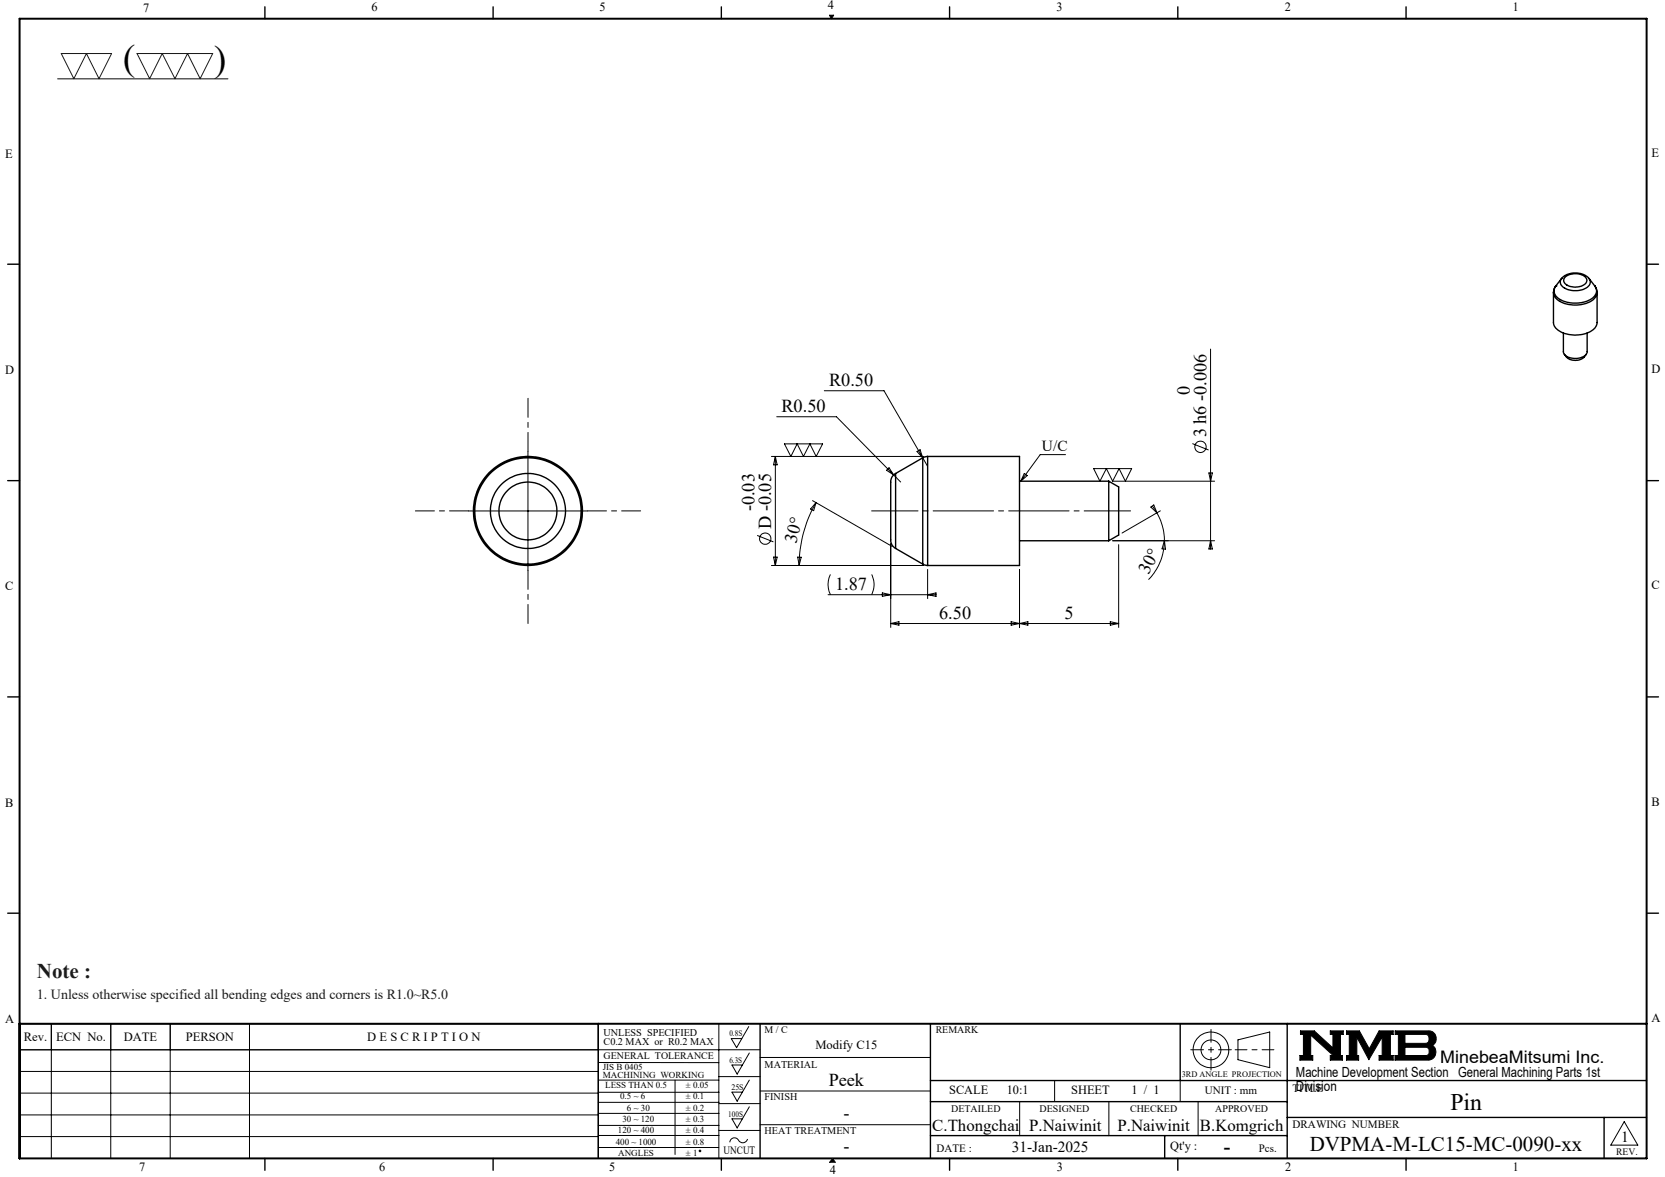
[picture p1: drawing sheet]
<svg xmlns="http://www.w3.org/2000/svg" width="420mm" height="297mm" viewBox="0 0 420 297" stroke-linecap="round" stroke-linejoin="round" font-family="sans-serif">
<g fill="none" stroke="#000" stroke-width=".25">
<path d="M14.5 19.9h43M209.2 3.8h1.1l-.6 .9zM207.9 98.6h15.1l11 19.1M305.4 88.1v50.4M133.2 113.9v30M194.6 115.2h38.4M195.6 115.2v27.5M195.6 115.2l.4 2.1h-.9zM195.9 105.2h15.1l14.4 14.6M197.9 112h9.6l-1.6 3.2-1.6-3.2-1.6 3.2-1.6-3.2-1.6 3.2zM223.6 118.7l.7-.7 1.1 1.8zM225.4 119.8l1.8 1.8"/>
<path d="M231.3 113.9l.8-.4 .7 2zM258.4 119.5l.7 .5-1.6 1.4zM268.8 114.7h-6.4l-4.9 6.7M275.9 118.2h9.6l-1.6 3.2-1.6-3.2-1.6 3.2-1.6-3.2-1.6 3.2zM300.8 111.9l4.1 1.7M304.9 119.3h.9l-.4 2.1zM118.2 128.9h30M191 135.1l4.1 1.6M205 126.3l20.1 11.6M205.8 126.8a31.9 31.9 0 0 0-4.2 15.9M205.8 126.8l-.6 2.1-.7-.5zM224.7 137.2v21.1"/>
<path d="M280.7 121.4h25.7M282.2 137.4v20.9M290.3 127.9l.7-.5 .9 2zM290.7 127.7l1.2 1.7M291.9 129.4l1.1 2.6a13 13 0 0 1 .7 4.5M292.7 128.9l-9.7 5.6M293.7 136.5a14.2 14.2 0 0 1-4 9.8M293.7 136.5l.3 2.1-.9-.1zM305.4 136.5l.4 2h-.9zM306.4 136.5h-25.7M194.6 142.7h38.4M195.1 140.6h.9l-.4 2.1z"/>
<path d="M201.2 140.6h.9l-.5 2.1zM208.9 150.1h27.2M209.5 145l-.4 .9-.2 1.4 .2 1.8 .4 1M219.9 145l.3 .9a5.7 5.7 0 0 1-.3 4.2M222.6 149.6l2.1 .5-2.1 .4zM224.7 157.3h57.5M224.7 157.3l2.1-.4v.9zM234 143.7v7.4M234 150.1l2.1-.5v.9zM255.1 156.9l2.1 .4-2.1 .5zM257.2 143.7v14.6M257.2 157.3l2.1-.4v.9z"/>
<path d="M280.1 156.9l2.1 .4-2.1 .5zM12.9 258.3v34M27.9 258.3v34M42.9 258.3v34M62.9 258.3v34M150.9 258.4h-146v6.5h186.8M150.9 258.3v34M181.3 258.3v34M188.9 259l-3.1 5.4-1.3-2.3h2.6M4.9 270.4h146M4.9 275.8h146M150.9 278.2h30.4"/>
<path d="M150.9 275.6h30.4M150.9 272.6h30.4M150.9 268.1h30.4M170.3 272.6v18.7M181.3 271.7h10.4M181.3 278.5h10.4M189 279.3l-3.1 5.3-1.3-2.3h2.7M189 265.7l-3.1 5.3-1.3-2.3h2.7M189 272.6l-3.1 5.3-1.3-2.3h2.7M191.7 266.8h43M191.7 275.3h43M257.2 278v8.6"/>
<path d="M266 272.7v5.3M279.7 278v8.6M297.7 272.7v5.3M302.2 278v8.6M312.3 262.4l8-2v9l-8-2zM328 260.1h3.5l4.7 4.3v-3.4h-.6v-.9h3.2v.9h-.7v5.3h.5v1.2h-3v-1.2h.7l-5.7-5.1v5.1h.6v1.2h-3.3v-1.2h.9v-5.3h-.8zM339.7 260.1h3.2l2.5 4.6 2.5-4.6h3.5v.9h-.7v5.3h.7v1.2h-3.5v-1.2h.8v-4.6l-3.4 5.7-3-5.7v4.6h.4v1.2h-3v-1.2h.7v-5.3h-.7zM351.9 260.1h8.4a1.97 1.97 0 0 1 1.9 1.5 1.97 1.97 0 0 1-.9 2.2 2.03 2.03 0 0 1 .8 2.2 2.03 2.03 0 0 1-1.8 1.5h-8.4v-1.2h.8v-5.3h-.8zM354.4 261h5.4l.6 .5v1.2l-.4 .5-.3 .1h-5.3zM354.4 264.3h5.4l.6 .4 .1 1a.79 .79 0 0 1-.8 .6h-5.3zM4.9 281.3h146M4.9 286.8h146"/>
<path d="M150.9 280.9h30.4M150.9 286.5h30.4M150.9 284h30.4M150.9 289.6h30.4M181.3 285.3h10.4M188.6 287.4a1.29 1.29 0 0 1-1.2 1 1.29 1.29 0 0 1-1.3-.9 1.14 1.14 0 0 0-1.3-.3 1.14 1.14 0 0 0-.7 1.1M191.7 283.8h43M210 292.3l.7 1M409.7 283l3.4 6h-6.8z"/>
<circle cx="302.8" cy="112.7" r="1.44"/>
<circle cx="193" cy="135.9" r="1.44"/>
<circle cx="305.5" cy="264.9" r="2.51"/>
<circle cx="305.5" cy="264.9" r="4.5"/>
<circle cx="176.6" cy="290.4" r=".2"/>
</g>
<path d="M311.6 264.9h9.7" fill="none" stroke="#000" stroke-width=".25" stroke-dasharray="15.2 1.3 1.3 1.3" stroke-dashoffset="12.3"/>
<path d="M305.5 259.8v10.2M300.4 264.9h10.2" fill="none" stroke="#000" stroke-width=".25" stroke-dasharray="15.2 1.3 1.3 1.3" stroke-dashoffset="12"/>
<g fill="none" stroke="#000" stroke-width=".35">
<path d="M66.8 1.7v3M124.4 1.7v3M182 1.7v3M239.5 1.7v3M297.1 1.7v3M354.7 1.7v3M1.9 66.7h3M391.9 73.8v7.6a4.1 4.1 0 0 0 3.9 3 6.8 6.8 0 0 0 6.8-2l.3-.9v-7.7M391.9 73.8a3.7 3.7 0 0 0 3.5 3 7.4 7.4 0 0 0 7.1-1.9l.4-1.1M392.5 72.1l-.5 .8-.1 .9M392.5 72.1h.1M392.5 72.1a2.32 2.32 0 0 0 1.3 3.6 7.8 7.8 0 0 0 8.4-1l.5-1-.1-1-.3-.6"/>
<path d="M393.9 70.3a5 5 0 0 1 6.9 0M393.9 70.3h.1M393.9 70.3a1.7 1.7 0 0 0 1.2 2.6 5.2 5.2 0 0 0 5.8-1l.2-.9-.3-.7M393.9 70.3l-1.4 1.8M394.8 70a3.9 3.9 0 0 1 5.4 .4 1.63 1.63 0 0 1-1.6 1.9 3.3 3.3 0 0 1-4.2-1.4zM400.8 70.3l1.5 1.8M402.3 72.1l.4 .7 .2 1M415.4 66.7h3M394.4 84v4.7a2.55 2.55 0 0 0 2.9 1.7 2.73 2.73 0 0 0 3.1-1.7v-4.7M394.6 89.4l.5 .7a3.3 3.3 0 0 0 4.5 0l.5-.7M225.9 119.5a3.1 3.1 0 0 0-1.2 3.3v10.3a11.8 11.8 0 0 0 .3 4.4l.9 .9M225.9 119.5v18.9"/>
<path d="M232.8 115.5v26.8M232.8 115.5l-6.9 4M234 115.2l-1.2 .3M234 115.2h23.2v27.5h-23.2M234 115.2v27.5M1.9 121.3h3M225.9 138.4l6.9 3.9M257.2 121.4h22.5M257.2 136.5h22.5M279.7 121.4l2.5 1.5v12.1l-2.5 1.5M279.7 121.4v15.1M415.4 121.3h3"/>
<path d="M232.8 142.3l1.2 .4M1.9 175.9h3M415.4 175.9h3M1.9 230.4h3M415.4 230.4h3M150.9 258.3v34M191.7 258.3v34M234.7 258.3v34M297.7 258.3v14.4M324.7 258.3v34M234.7 272.7h180.7M234.7 278h90"/>
<path d="M66.8 292.3v3M124.4 292.3v3M182 292.3v3M234.7 286.6h90M239.5 292.3v3M293.8 286.6v5.7M297.1 292.3v3M324.7 282h90.7M354.7 292.3v3M404.6 282v10.3"/>
<circle cx="133.2" cy="128.9" r="9.5"/>
<circle cx="133.2" cy="128.9" r="13.8"/>
<circle cx="133.2" cy="128.9" r="7.3"/>
<circle cx="133.2" cy="128.9" r="13.4"/>
</g>
<path d="M4.9 4.7h410.5v287.6h-410.5zM4.9 258.3h410.5" fill="none" stroke="#000" stroke-width=".5"/>
<path d="M210 292.3l-.7 1h1.4" fill="none" stroke="#00f" stroke-width=".25"/>
<g fill="#000">
<path d="M210 292.3l.7 1h-1.4z"/>
<path d="M209.2 3.8l.5 .9 .6-.9zM328 260.1v.9h.8v5.3h-.9v1.2h3.3v-1.2h-.6v-5.1l5.7 5.1h-.7v1.2h3v-1.2h-.5v-5.3h.7v-.9h-3.2v.9h.6v3.4l-4.7-4.3zM351.9 260.1v.9h.8v5.3h-.8v1.2h8.6l.7-.2 .6-.5 .4-.8v-.8l-.3-.8-.6-.6 .8-.8 .2-1.3-.5-.9-.5-.5-.6-.2zM354.4 264.3h5.4l.6 .4 .1 1-.6 .6h-5.5zM354.4 261l5.5 .1 .5 .5v1.1l-.3 .5-.3 .1h-5.4zM339.7 260.1v.9h.7v5.3h-.7v1.2h3v-1.2h-.4v-4.6l3 5.7 3.4-5.7v4.6h-.8v1.2h3.5v-1.2h-.7v-5.3h.7v-.9h-3.5l-2.5 4.6-2.5-4.6z" fill-rule="evenodd"/>
</g>
<path d="M133.2 113.9v-13.4M118.2 128.9h-13.4M148.2 128.9h13.4M133.2 143.9v13.4" fill="none" stroke="#000" stroke-width=".25" stroke-dasharray="15.2 1.3 1.3 1.3" stroke-dashoffset="10.4"/>
<path d="M219.9 128.9h65.3" fill="none" stroke="#000" stroke-width=".25" stroke-dasharray="15.2 1.3 1.3 1.3" stroke-dashoffset="3.5"/>
<path d="M15.5 13.5h12.7l-3.2 6.4-3.2-6.4-3.2 6.4zM34.6 13.5h19.1l-3.2 6.4-3.2-6.4-3.2 6.4-3.2-6.4-3.2 6.4z" fill="none" stroke="#191924" stroke-width=".25"/>
<g font-size="9.2">
<text x="31.1" y="17.7">(</text>
<text x="54" y="17.8">)</text>
</g>
<text font-size="6" x="365.9" y="280">Pin</text>
<text font-size="5.3" fill="#191924" x="9.3" y="246.7">Note :</text>
<text font-size="5.3" x="330.4" y="290.4">DVPMA-M-LC15-MC-0090-xx</text>
<text font-size="4.9" x="308.8" y="290.9">-</text>
<g font-size="4.6">
<text x="209.1" y="97.5">R0.50</text>
<text x="300.1" y="99.6" transform="rotate(-90 300.1 99.6)">0</text>
<text x="197.1" y="104">R0.50</text>
<text x="304.3" y="110.4" transform="rotate(-90 304.3 110.4)">3 h6 -0.006</text>
<text x="190.3" y="129.1" transform="rotate(-90 190.3 129.1)">-0.03</text>
<text x="194.5" y="133.5" transform="rotate(-90 194.5 133.5)">D -0.05</text>
<text x="200.8" y="137.3" transform="rotate(-75 200.8 137.3)">30°</text>
<text x="210.7" y="148.9">1.87</text>
<text x="289.7" y="145.2" transform="rotate(-63 289.7 145.2)">30°</text>
<text x="236.9" y="156.2">6.50</text>
<text x="268.5" y="156.2">5</text>
<text x="209" y="274.1">Peek</text>
<text x="212.7" y="282.4">-</text>
<text x="212.8" y="290.6">-</text>
</g>
<text font-size="4.4" x="363.3" y="268.2">MinebeaMitsumi Inc.</text>
<g font-size="4.2">
<text x="235.2" y="285.5">C.Thongchai</text>
<text x="259.6" y="285.5">P.Naiwinit</text>
<text x="281.9" y="285.5">P.Naiwinit</text>
<text x="302.7" y="285.5">B.Komgrich</text>
</g>
<g font-size="3.9">
<text x="262.8" y="113.7">U/C</text>
<text x="255.2" y="290.6">31-Jan-2025</text>
<text x="408.9" y="288.2">1</text>
</g>
<text font-size="3.5" fill="#191924" x="9.3" y="252">1. Unless otherwise specified all bending edges and corners is R1.0~R5.0</text>
<g font-size="3.5">
<text x="326.9" y="271.7">Machine Development Section General Machining Parts 1st</text>
<text x="326.9" y="275.3">Division</text>
</g>
<g font-size="3.2">
<text x="36.1" y="2.9">7</text>
<text x="93.7" y="2.8">6</text>
<text x="151.3" y="2.8">5</text>
<text x="208.8" y="2.2">4</text>
<text x="266.5" y="2.8">3</text>
<text x="324.1" y="2.8">2</text>
<text x="381.6" y="2.8">1</text>
<text x="1.3" y="39.8">E</text>
<text x="416.6" y="39.5">E</text>
<text x="1.3" y="94.3">D</text>
<text x="416.6" y="94.1">D</text>
<text x="1.3" y="148.9">C</text>
<text x="416.6" y="148.7">C</text>
<text x="1.3" y="203.6">B</text>
<text x="416.6" y="203.3">B</text>
<text x="416.6" y="258">A</text>
<text x="1.3" y="258.1">A</text>
<text x="6" y="262.7">Rev.</text>
<text x="14.2" y="262.7">ECN No.</text>
<text x="31.2" y="262.7">DATE</text>
<text x="46.9" y="262.7">PERSON</text>
<text x="92.7" y="262.7">D E S C R I P T I O N</text>
<text x="205.7" y="264.8">Modify C15</text>
<text x="239.4" y="276.2">SCALE</text>
<text x="254" y="276.2">10:1</text>
<text x="270.2" y="276.2">SHEET</text>
<text x="285.4" y="276.2">1 / 1</text>
<text x="295.2" y="290.1">Qt'y :</text>
<text x="35.1" y="295.5">7</text>
<text x="95.7" y="295.6">6</text>
<text x="153.6" y="295.6">5</text>
<text x="209.3" y="296.3">4</text>
<text x="266.6" y="295.6">3</text>
<text x="324.2" y="295.6">2</text>
<text x="381.6" y="295.6">1</text>
</g>
<g font-size="2.8">
<text x="326" y="275.4">TITLE</text>
<text x="303.9" y="276.2">UNIT : mm</text>
<text x="326" y="284.7">DRAWING NUMBER</text>
<text x="182.5" y="291.2">UNCUT</text>
<text x="236.3" y="290.7">DATE :</text>
<text x="317.6" y="290.6">Pcs.</text>
</g>
<g font-size="2.6">
<text x="152.2" y="261.3">UNLESS SPECIFIED</text>
<text x="152.2" y="263.7">C0.2 MAX or R0.2 MAX</text>
<text x="192.9" y="269.4">MATERIAL</text>
<text x="192.9" y="277.7">FINISH</text>
<text x="192.9" y="286.3">HEAT TREATMENT</text>
</g>
<g font-size="2.5">
<text x="192.9" y="260.7">M / C</text>
<text x="236" y="260.7">REMARK</text>
<text x="152.3" y="267.3">GENERAL TOLERANCE</text>
<text x="239.9" y="280.5">DETAILED</text>
<text x="262.2" y="280.5">DESIGNED</text>
<text x="285.1" y="280.5">CHECKED</text>
<text x="306.6" y="280.5">APPROVED</text>
<text x="407.7" y="291.5">REV.</text>
</g>
<g font-size="2.3">
<text x="152.1" y="270">JIS B 0405</text>
<text x="152.1" y="272.1">MACHINING WORKING</text>
<text x="152.7" y="274.6">LESS THAN 0.5</text>
<text x="173" y="274.6">± 0.05</text>
<text x="156.4" y="277.4">0.5 ~ 6</text>
<text x="158.1" y="280.3">6 ~ 30</text>
<text x="173" y="277.4">± 0.1</text>
<text x="173" y="280.3">± 0.2</text>
<text x="155.9" y="286">120 ~ 400</text>
<text x="157" y="283.2">30 ~ 120</text>
<text x="173" y="283.2">± 0.3</text>
<text x="173" y="286">± 0.4</text>
<text x="155.3" y="288.9">400 ~ 1000</text>
<text x="155.9" y="291.7">ANGLES</text>
<text x="173" y="288.9">± 0.8</text>
<text x="173" y="291.7">± 1</text>
</g>
<g font-size="2.1">
<text x="184" y="261.5">0.8S</text>
<text x="184" y="268.1">6.3S</text>
<text x="184.5" y="275">25S</text>
<text x="298.1" y="271.8">3RD ANGLE PROJECTION</text>
<text x="183.7" y="281.9">100S</text>
</g>
</svg>
